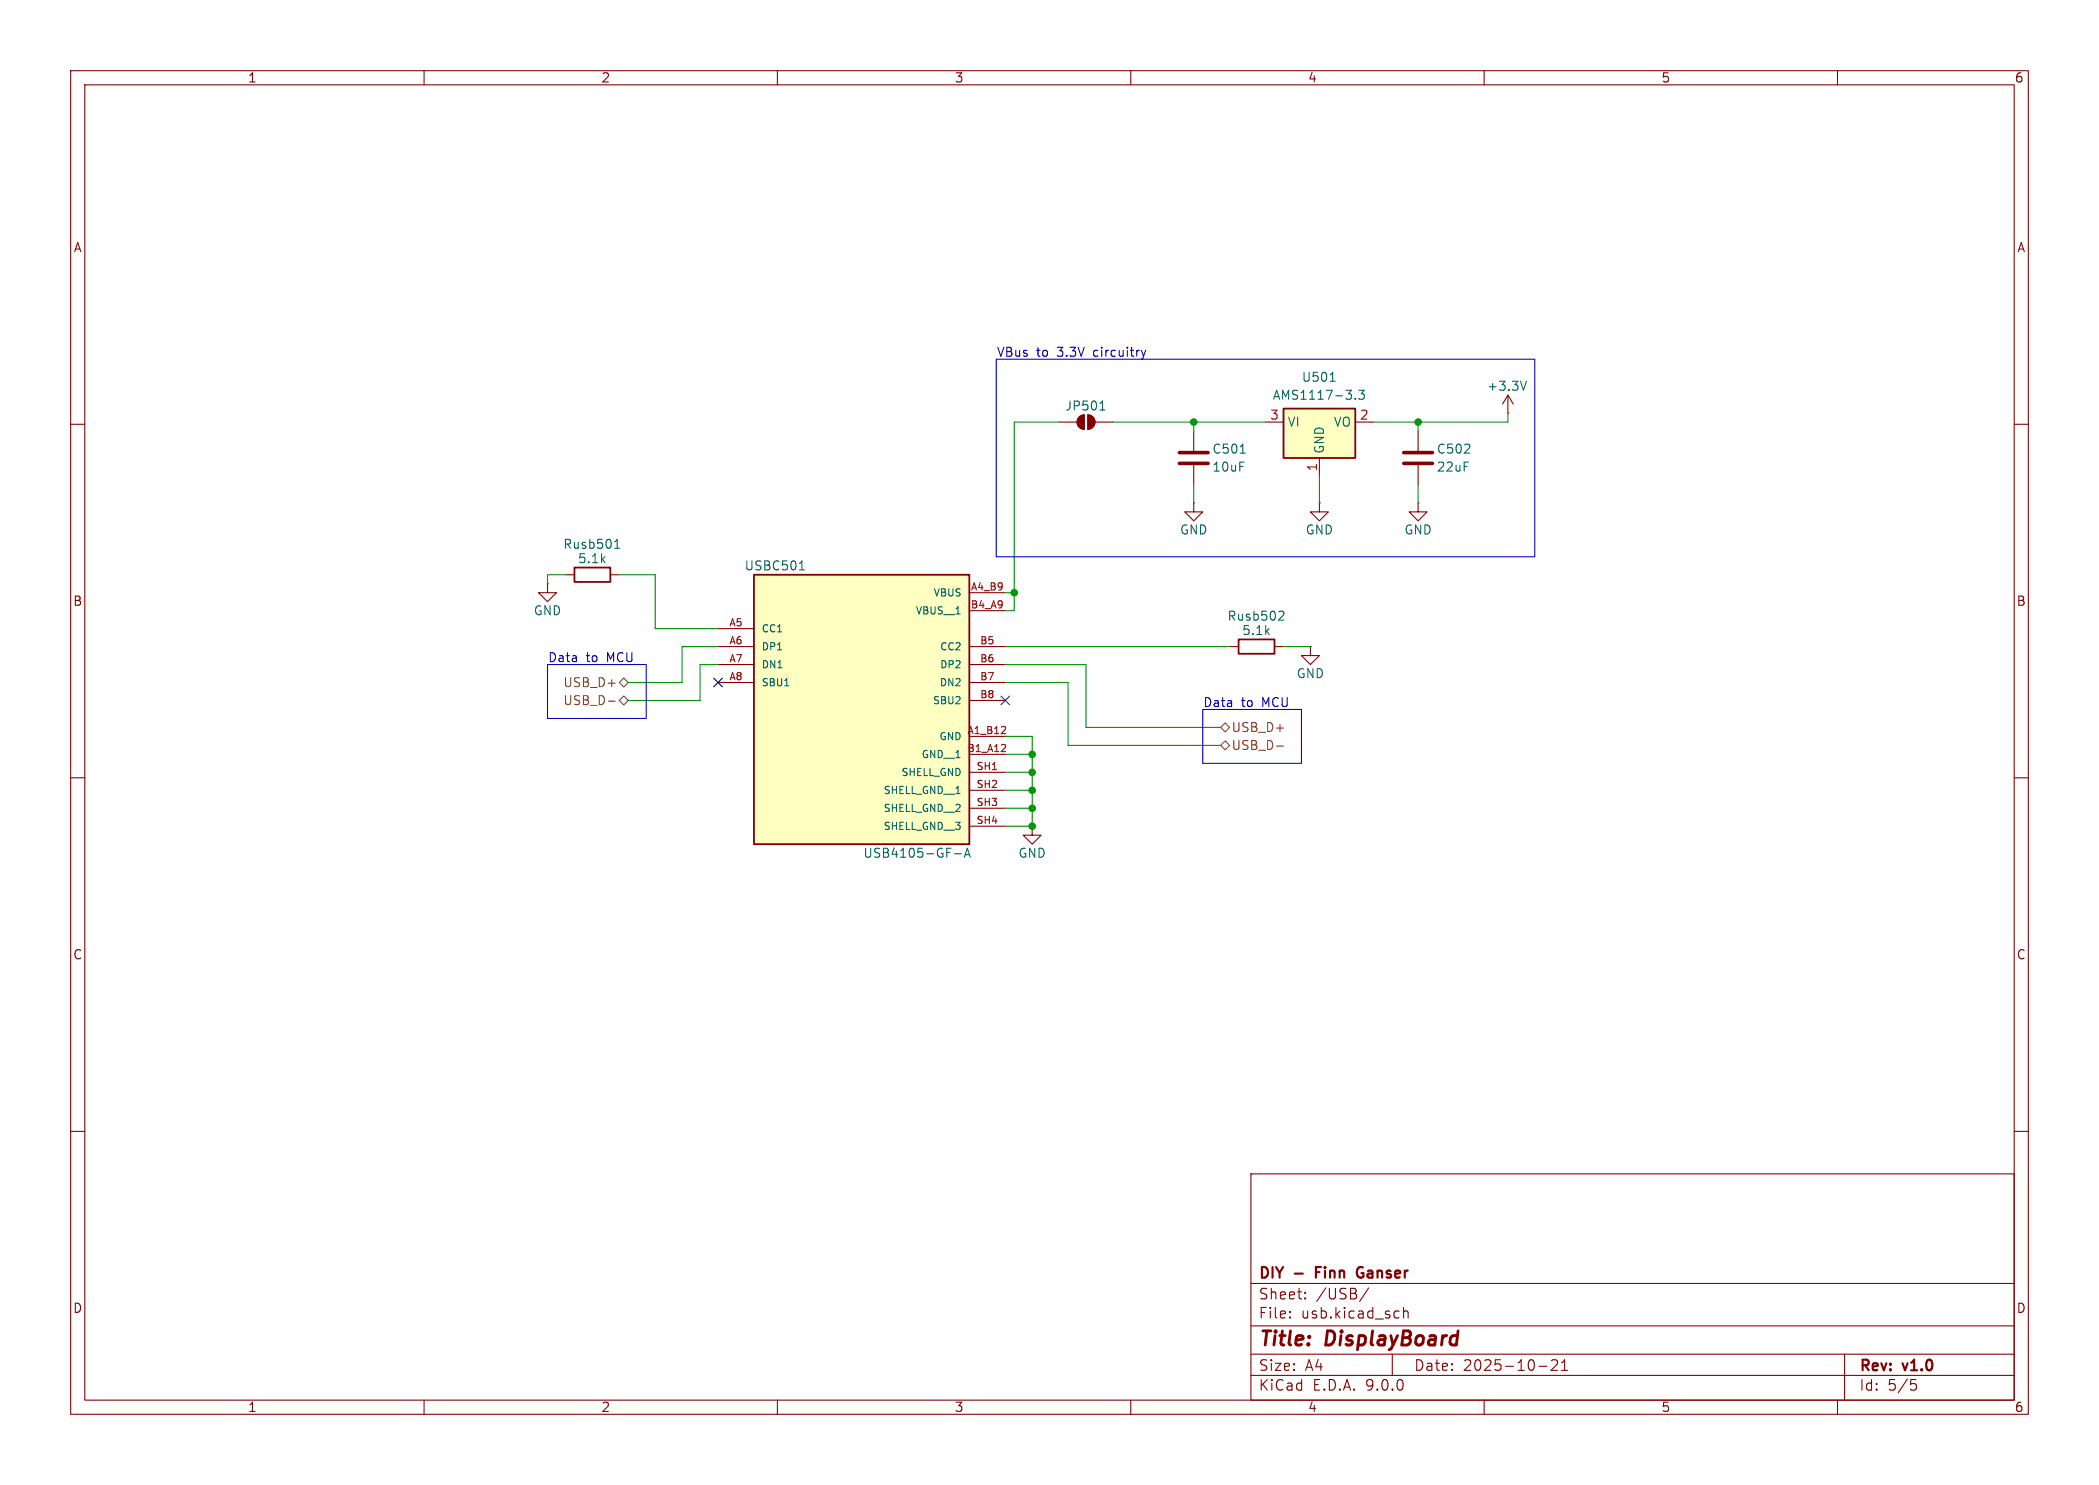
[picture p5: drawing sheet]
<svg xmlns="http://www.w3.org/2000/svg" width="297mm" height="210mm" viewBox="0 0 297 210" stroke-linecap="round" stroke-linejoin="round" font-family="sans-serif">
<g fill="none" stroke="#840000" stroke-width=".15">
<path d="M10 10h277v190h-277zM12 12h273v186h-273zM60 10v2M110 10v2M160 10v2M210 10v2M260 10v2M10 60h2M168.9 71.1v1.3h1.3l-1.3 1.3-1.3-1.3h1.3M168.9 71.1h.1M285 60h2M77.5 82.6v1.2h1.2l-1.2 1.3-1.3-1.3h1.3"/>
<path d="M77.5 82.6h.1M80 81.3h1.3M86.4 81.3h1.2M174 91.4h1.3M180.3 91.4h1.3M10 110h2M146 116.8v1.3h1.3l-1.3 1.3-1.2-1.3h1.2M146 116.8h.1M285 110h2M10 160h2M177 166h108v32h-108zM285 160h2"/>
<path d="M60 198v2M110 198v2M160 198v2M177 194.5h108M177 191.5h108M177 187.5h108M177 181.5h108M182.5 186.3h.1l-.1 .1M182.5 186.3v.1M182.5 185.5v.1M182.5 185.5h.1l-.1 .1M184.7 183.6v.1"/>
<path d="M184.7 183.6h-.1l.1 .1M184.7 182.8v.1M184.7 182.8h-.1l.1 .1M193.7 182.1l-1.3 2M197 191.5v3M197.8 185.4l.2 .1M198 186.3l-.2 .1M198.6 184.9v1.5M198.6 185.5a.37 .37 0 0 1 .6 .1v.8M210 198v2M217.7 193.2h1.2M219.5 192.4l.2-.1 .5 .1a.41 .41 0 0 1 .1 .5l-.8 .9h.9"/>
<path d="M221 193.8h.8M221 192.7l.4-.4v1.5M260 198v2M261 191.5v6.5M270.4 195.1h.7M270.5 195.7h.4l.3 .3v.3l-.2 .2-.5 .1"/>
</g>
<path d="M186.2 179.9h.5M186.9 179.2h-.7v1.5M192.7 179.2a.78 .78 0 0 0-.7 .5 .78 .78 0 0 0 .3 .9l.2 .1 .3-.1M192.6 180h.3" fill="none" stroke="#840000" stroke-width=".3"/>
<path d="M81.3 80.3h5.1v2h-5.1zM175.3 90.4h5v2.1h-5z" fill="none" stroke="#840000" stroke-width=".25"/>
<path d="M87 77.5h.7M87 76.6l.3-.3v1.2M181.1 86.4l.4 .1 .2 .3-.1 .2-.7 .7h.8" fill="none" stroke="#006464" stroke-width=".15"/>
<path d="M106.7 81.3h30.5v38.1h-30.5z" fill="#ffffc2"/>
<path d="M106.7 81.3h30.5v38.1h-30.5z" fill="none" stroke="#840000" stroke-width=".25"/>
<g fill="none" stroke="#840000" stroke-width=".15">
<path d="M149.9 59.7h2.5M152.7 59l.4-.3h.3v2a1.02 1.02 0 0 1-.9-.6 1.02 1.02 0 0 1 .2-1.1zM153.9 58.7a1.02 1.02 0 0 1 1 1 1.02 1.02 0 0 1-1 1zM154.9 59.7h2.6M213.4 58.4h.1M213.4 55.9l-.8 1.3M213.4 55.9l.7 1.3M213.4 55.9v2.5M168.9 61v2.8M168.9 65.8v2.8M200.7 71.1v1.3h1.2l-1.2 1.3-1.3-1.3h1.3M200.7 71.1h.1"/>
<path d="M200.7 61v2.8M200.7 65.8v2.8M101.6 88.9h5.1M101.6 91.4h5.1M101.6 94h5.1M101.6 96.5h5.1M137.2 91.4h5M137.2 94h5M137.2 96.5h5M137.2 83.8h5M137.2 86.4h5M137.2 99.1h5"/>
<path d="M185.4 91.4v1.3h1.3l-1.3 1.3-1.3-1.3h1.3M185.4 91.4h.1M137.2 104.1h5M137.2 106.7h5M137.2 109.2h5M137.2 111.8h5M137.2 114.3h5M137.2 116.8h5"/>
</g>
<path d="M155.6 58h.8M155.9 56.9l.1-.2v1.3M216 53.9l-.4 1.3M113.4 79.5l.1-.2v1.3M175.5 64.1h.7M111 97h.6M113.1 80.6h.7M135.1 120.7h.9M136.4 121.2l.5-1.2 .4 1.2M136.6 120.9h.6" fill="none" stroke="#006464" stroke-width=".15"/>
<path d="M141.7 103.8h.6M141.7 106.3h.6M142.2 102.8v.4M142.2 105.4v.3" fill="none" stroke="#a90000" stroke-width=".15"/>
<g fill="#840000" stroke="#840000" stroke-width=".15">
<path d="M152.7 59l.4-.3h.3v2a1.02 1.02 0 0 1-.9-.6 1.02 1.02 0 0 1 .2-1.1z"/>
<path d="M153.9 58.7a1.02 1.02 0 0 1 1 1 1.02 1.02 0 0 1-1 1z"/>
</g>
<path d="M166.9 64h4M166.9 65.5h4M198.6 64h4.1M198.6 65.5h4.1" fill="none" stroke="#840000" stroke-width=".51"/>
<path d="M181.6 57.8h10.2v7h-10.2z" fill="#ffffc2"/>
<path d="M181.6 57.8h10.2v7h-10.2z" fill="none" stroke="#840000" stroke-width=".25"/>
<path d="M179.1 59.7h2.5M191.8 59.7h2.5M186.7 71.1v1.3h1.3l-1.3 1.3-1.3-1.3h1.3M186.7 71.1h.1M186.7 64.8v2.5" fill="none" stroke="#840000" stroke-width=".15"/>
<path d="M188.2 53.9h.7M191.8 56.3v.2M192.3 55.2h.7l-.4 .5 .4 .1v.5l-.2 .2h-.4l-.1-.2" fill="none" stroke="#006464" stroke-width=".15"/>
<path d="M86.1 99.2h.9M87.6 99.1l.7-.7 .6 .7-.6 .6zM87.6 96.5l.7-.6 .6 .6-.6 .7zM172.7 102.9l.7-.7 .6 .7-.6 .6zM172.7 105.4l.7-.6 .6 .6-.6 .6zM180.6 105.5h1" fill="none" stroke="#725600" stroke-width=".15"/>
<g fill="none" stroke="#009600" stroke-width=".15">
<path d="M149.9 59.7h-6.4v26.7h-1.3M157.5 59.7h21.6M168.9 59.7v1.3M200.7 59.7v1.3M213.4 58.4v1.3h-19.1M168.9 68.6v2.5M186.7 67.3v3.8M200.7 68.6v2.5M80 81.3h-2.5v1.3M87.6 81.3h5.1v7.6h8.9M101.6 91.4h-5.1v5.1h-7.6M101.6 94h-2.5v5.1h-10.2"/>
<path d="M142.2 94h11.5v8.9h19M142.2 91.4h31.8M142.2 96.5h8.9v8.9h21.6M142.2 83.8h1.3M181.6 91.4h3.8M142.2 111.8h3.8M142.2 114.3h3.8M142.2 104.1h3.8v12.7h-3.8M142.2 106.7h3.8M142.2 109.2h3.8"/>
</g>
<path d="M101 95.9l1.2 1.2M102.2 95.9l-1.2 1.2M141.6 98.5l1.2 1.2M142.8 98.5l-1.2 1.2" fill="none" stroke="#000084" stroke-width=".15"/>
<path d="M141 50.8h76.2v27.9h-76.2zM161.5 49.5l.3 .9M161.8 50.4l-.1 .3M162.1 49.5l-.3 .9M77.5 94h13.9v7.6h-13.9zM170.2 100.3h13.9v7.7h-13.9z" fill="none" stroke="#0000c2" stroke-width=".15"/>
<g fill="#009600" stroke="#009600" stroke-width=".15">
<circle cx="146" cy="106.7" r=".46"/>
<circle cx="143.5" cy="83.8" r=".46"/>
<circle cx="146" cy="111.8" r=".46"/>
<circle cx="146" cy="109.2" r=".46"/>
<circle cx="146" cy="116.8" r=".46"/>
<circle cx="146" cy="114.3" r=".46"/>
<circle cx="200.7" cy="59.7" r=".46"/>
<circle cx="168.9" cy="59.7" r=".46"/>
</g>
<g font-size="2.8" fill="#840000">
<text x="178" y="190.9">Title:</text>
<text x="187.7" y="190.9">DisplayBoard</text>
</g>
<g font-size="2.1" fill="#840000">
<text x="178" y="184">Sheet:</text>
<text x="178" y="181.2">DIY</text>
<text x="183.2" y="181.2">-</text>
<text x="186.2" y="184">/USB/</text>
<text x="186.8" y="181.2">Finn</text>
<text x="193.3" y="181.2">Ganser</text>
<text x="178" y="186.7">File:</text>
<text x="184.1" y="186.7">usb.kicad_sch</text>
<text x="178" y="196.9">KiCad</text>
<text x="178" y="194.1">Size:</text>
<text x="184.7" y="194.1">A4</text>
<text x="185.7" y="196.9">E.D.A.</text>
<text x="193.3" y="196.9">9.0.0</text>
<text x="200" y="194.1">Date:</text>
<text x="207" y="194.1">2025-10-21</text>
<text x="263" y="194.3">Rev:</text>
<text x="263" y="196.9">Id:</text>
<text x="267.1" y="196.9">5/5</text>
<text x="269.4" y="194.3">v1.0</text>
</g>
<g font-size="1.8" fill="#840000">
<text x="35" y="11.9">1</text>
<text x="85" y="11.9">2</text>
<text x="135" y="11.9">3</text>
<text x="185" y="11.9">4</text>
<text x="235" y="11.9">5</text>
<text x="285" y="11.9">6</text>
<text x="10.3" y="35.9">A</text>
<text x="285.3" y="35.9">A</text>
<text x="10.3" y="85.9">B</text>
<text x="285.3" y="85.9">B</text>
<text x="10.3" y="135.9">C</text>
<text x="285.3" y="135.9">C</text>
<text x="10.3" y="185.9">D</text>
<text x="285.3" y="185.9">D</text>
<text x="35" y="199.9">1</text>
<text x="85" y="199.9">2</text>
<text x="135" y="199.9">3</text>
<text x="185" y="199.9">4</text>
<text x="235" y="199.9">5</text>
<text x="285" y="199.9">6</text>
</g>
<g font-size="1.8" fill="#0000c2">
<text x="141" y="50.6">VBus</text>
<text x="146.7" y="50.6">to</text>
<text x="149.7" y="50.6">3.3V</text>
<text x="155" y="50.6">circuitry</text>
<text x="77.5" y="93.7">Data</text>
<text x="82.9" y="93.7">to</text>
<text x="86" y="93.7">MCU</text>
<text x="170.2" y="100.1">Data</text>
<text x="175.6" y="100.1">to</text>
<text x="178.7" y="100.1">MCU</text>
</g>
<g font-size="1.8" fill="#006464">
<text x="150.6" y="58.3">JP501</text>
<text x="180" y="56.7">AMS1117-3.3</text>
<text x="184.1" y="54.2">U501</text>
<text x="210.3" y="55.5">+3.3V</text>
<text x="171.5" y="64.4">C501</text>
<text x="182.1" y="60.6">VI</text>
<text x="187.6" y="64.3" transform="rotate(-90 187.6 64.3)">GND</text>
<text x="188.6" y="60.6">VO</text>
<text x="203.2" y="64.4">C502</text>
<text x="171.5" y="66.9">10uF</text>
<text x="203.2" y="66.9">22uF</text>
<text x="79.6" y="77.8">Rusb501</text>
<text x="166.9" y="75.8">GND</text>
<text x="184.7" y="75.8">GND</text>
<text x="198.6" y="75.8">GND</text>
<text x="81.7" y="79.9">5.1k</text>
<text x="105.3" y="80.9">USBC501</text>
<text x="75.4" y="87.2">GND</text>
<text x="173.6" y="88">Rusb502</text>
<text x="175.7" y="90">5.1k</text>
<text x="183.4" y="96.1">GND</text>
<text x="122.1" y="121.5">USB4105-GF-A</text>
<text x="144" y="121.5">GND</text>
</g>
<g font-size="1.8" fill="#a90000">
<text x="179.6" y="59.4">3</text>
<text x="192.3" y="59.4">2</text>
<text x="186.4" y="66.7" transform="rotate(-90 186.4 66.7)">1</text>
</g>
<g font-size="1.8" fill="#725600">
<text x="79.6" y="99.9">USB_D-</text>
<text x="79.6" y="97.4">USB_D+</text>
<text x="174.2" y="103.7">USB_D+</text>
<text x="174.2" y="106.3">USB_D-</text>
</g>
<g font-size="1.4" fill="#a90000">
<text x="137.3" y="83.6">A4_B9</text>
<text x="103.1" y="88.6">A5</text>
<text x="137.3" y="86.1">B4_A9</text>
<text x="103.1" y="91.2">A6</text>
<text x="103.1" y="93.7">A7</text>
<text x="138.6" y="91.2">B5</text>
<text x="138.6" y="93.7">B6</text>
<text x="103.1" y="96.3">A8</text>
<text x="138.6" y="96.3">B7</text>
<text x="138.6" y="98.8">B8</text>
<text x="136.8" y="103.9">A1_B12</text>
<text x="136.8" y="106.4">B1_A12</text>
<text x="138.1" y="109">SH1</text>
<text x="138.1" y="111.5">SH2</text>
<text x="138.1" y="114">SH3</text>
<text x="138.1" y="116.6">SH4</text>
</g>
<g font-size="1.4" fill="#006464">
<text x="107.7" y="89.6">CC1</text>
<text x="129.5" y="87.1">VBUS__1</text>
<text x="132" y="84.6">VBUS</text>
<text x="107.7" y="92.2">DP1</text>
<text x="107.7" y="94.7">DN1</text>
<text x="132.9" y="92.2">CC2</text>
<text x="132.9" y="94.7">DP2</text>
<text x="107.7" y="97.3">SBU1</text>
<text x="131.9" y="99.8">SBU2</text>
<text x="132.8" y="97.3">DN2</text>
<text x="130.3" y="107.4">GND__1</text>
<text x="132.8" y="104.9">GND</text>
<text x="124.9" y="112.5">SHELL_GND__1</text>
<text x="127.4" y="110">SHELL_GND</text>
<text x="124.9" y="115">SHELL_GND__2</text>
<text x="124.9" y="117.6">SHELL_GND__3</text>
</g>
</svg>
